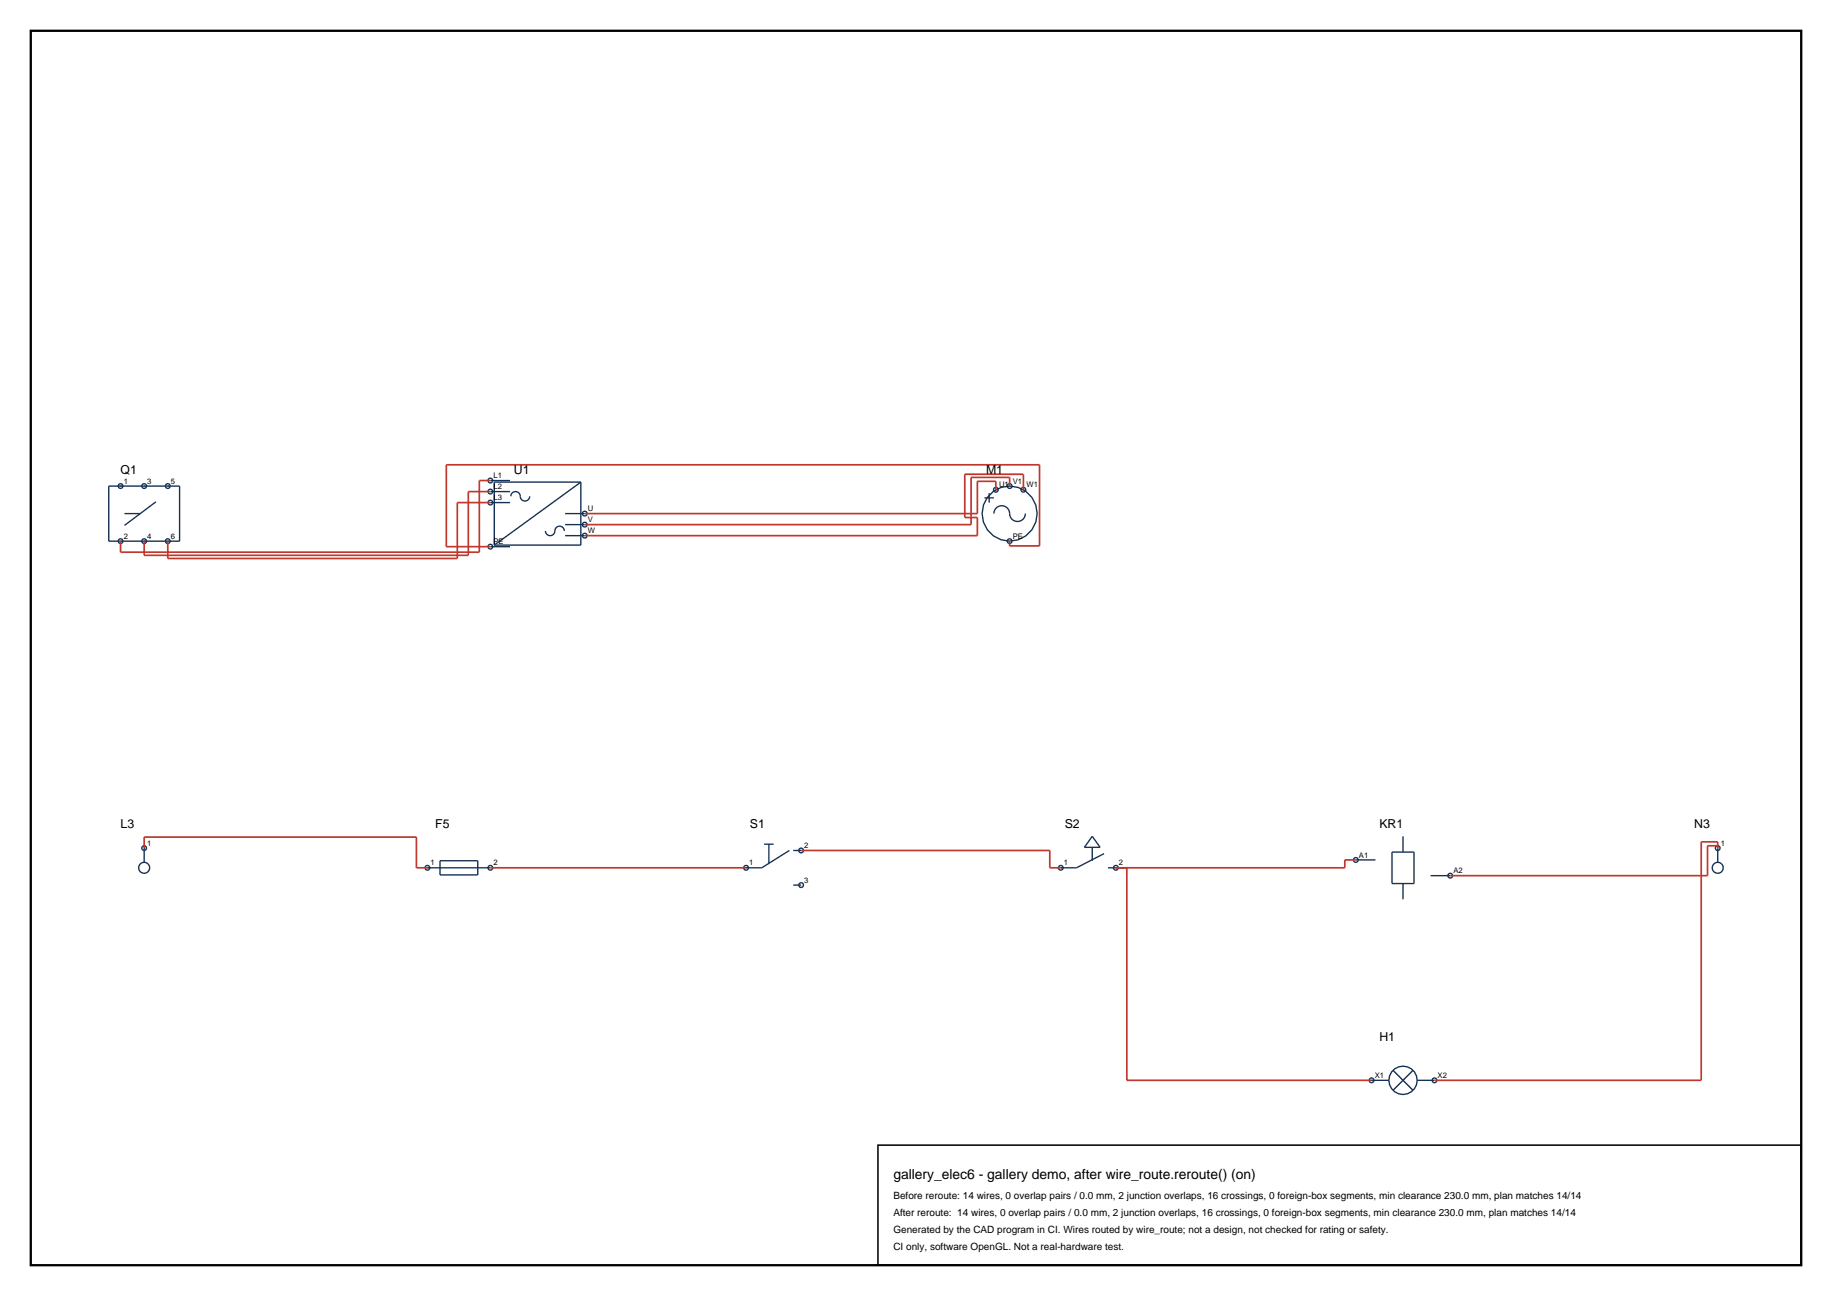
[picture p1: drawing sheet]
<svg xmlns="http://www.w3.org/2000/svg" width="420mm" height="297mm" viewBox="0 0 420 297" stroke-linecap="round" stroke-linejoin="round" font-family="sans-serif">
<path d="M7.1 7.1h405.8v282.8h-405.8z" fill="none" stroke="#000" stroke-width=".53"/>
<g fill="none" stroke="#143359" stroke-width=".32">
<path d="M24.9 111.4h16.3v12.6h-16.3zM28.5 117.7h3.6M35.8 115l-7.3 5.4M112.4 110.1h4.5M112.4 112.7h4.5M112.4 115.2h4.5M117.1 113.7a1.13 1.13 0 0 1 1.3-1 1.13 1.13 0 0 1 .9 1.4 1.08 1.08 0 0 0 1.2 .7 1.08 1.08 0 0 0 .9-1.1M129.6 117.7h4.5M133.2 110.5v14.4h-19.9M133.2 110.5h-19.9v14.4M133.2 110.5l-19.9 14.4M225.7 114.1h2.2"/>
<path d="M226.8 113v2.2M227.9 117.7a1.82 1.82 0 0 1 1.9-1.8 1.82 1.82 0 0 1 1.7 2.1 1.8 1.8 0 0 0 1.9 1.5 1.8 1.8 0 0 0 1.7-1.8M228.3 112.2h.1M231.5 111.4h.1M112.4 125.3h4.5M125 121.7a1.13 1.13 0 0 0 1.3 1 1.13 1.13 0 0 0 1-1.4 1.08 1.08 0 0 1 1.2-.7 1.08 1.08 0 0 1 .9 1.1M129.6 120.2h4.5M129.6 122.8h4.5M231.5 124h.1M33.1 194.4v3.2M98 198.9h14.4M100.9 197.2h8.6v3.3h-8.6z"/>
<path d="M175.2 193.5h2.2M176.3 193.5v4.3M181 194.9l-6.4 4h-3.6M181.9 194.9h1.8M250.4 194.2v3M250.4 191.7l1.8 2.5h-3.6zM253.1 195.6l-6.3 3.3h-3.6M254 198.9h1.8M310.8 197.1h4.5M319.1 195.3h5.1v7.2h-5.1zM321.7 191.7v3.6M393.8 194.4v3.2"/>
<path d="M393.8 194.4h.1M181.9 202.8h1.8M321.7 202.5v3.6M328 200.7h4.5M314.4 247.6h4M319.4 245.3l4.5 4.6M323.9 245.3l-4.5 4.6M324.9 247.6h4"/>
<circle cx="27.6" cy="111.4" r=".54"/>
<circle cx="33.1" cy="111.4" r=".54"/>
<circle cx="38.5" cy="111.4" r=".54"/>
<circle cx="112.4" cy="115.2" r=".54"/>
<circle cx="112.4" cy="112.7" r=".54"/>
<circle cx="112.4" cy="110.1" r=".54"/>
<circle cx="134.1" cy="117.7" r=".54"/>
<circle cx="228.3" cy="112.2" r=".54"/>
<circle cx="231.5" cy="111.4" r=".54"/>
<circle cx="231.5" cy="117.7" r="6.3"/>
<circle cx="234.6" cy="112.2" r=".54"/>
<circle cx="27.6" cy="124" r=".54"/>
<circle cx="33.1" cy="124" r=".54"/>
<circle cx="38.5" cy="124" r=".54"/>
<circle cx="112.4" cy="125.3" r=".54"/>
<circle cx="134.1" cy="122.8" r=".54"/>
<circle cx="134.1" cy="120.2" r=".54"/>
<circle cx="231.5" cy="124" r=".54"/>
<circle cx="33.1" cy="194.4" r=".54"/>
<circle cx="33.1" cy="198.9" r="1.26"/>
<circle cx="98" cy="198.9" r=".54"/>
<circle cx="112.4" cy="198.9" r=".54"/>
<circle cx="171" cy="198.9" r=".54"/>
<circle cx="183.7" cy="194.9" r=".54"/>
<circle cx="243.2" cy="198.9" r=".54"/>
<circle cx="255.8" cy="198.9" r=".54"/>
<circle cx="310.8" cy="197.1" r=".54"/>
<circle cx="393.8" cy="198.9" r="1.26"/>
<circle cx="393.8" cy="194.4" r=".54"/>
<circle cx="183.7" cy="202.8" r=".54"/>
<circle cx="332.5" cy="200.7" r=".54"/>
<circle cx="314.4" cy="247.6" r=".54"/>
<circle cx="321.7" cy="247.6" r="3.2"/>
<circle cx="328.9" cy="247.6" r=".54"/>
</g>
<g fill="none" stroke="#bf382b" stroke-width=".39">
<path d="M112.4 110.1h-2.5v16.4h-82.3v-2.5M112.4 112.7h-5v14.6h-74.3v-3.3M112.4 115.2h-7.6v12.8h-66.3v-4M228.3 112.2v-1.9h-4.2v7.4h-90M231.5 111.4v-2h-8.9v10.8h-88.5M234.6 112.2v-3.5h-13.4v9.9h2.9v4.2h-90M231.5 124v1.1h6.8v-18.6h-136v18.8h10.1M33.1 194.4v-2.6h62.4v7.1h2.5M112.4 198.9h58.6M183.7 194.9h57v4h2.5M258.3 198.9v48.7h56.1M310.8 197.1h-2.5v1.8h-52.5"/>
<path d="M393.8 193.8h-2.3v6.9h-59M393.8 194.4v-1.5h-3.8v54.7h-61.1"/>
</g>
<path d="M201.3 262.4h211.6v27.5h-211.6z" fill="none" stroke="#000" stroke-width=".35"/>
<text font-size="3.2" x="204.8" y="270.2">gallery_elec6 - gallery demo, after wire_route.reroute() (on)</text>
<g font-size="2.8">
<text x="27.6" y="108.7">Q1</text>
<text x="117.8" y="108.7">U1</text>
<text x="226.1" y="108.7">M1</text>
<text x="27.6" y="189.9">L3</text>
<text x="99.8" y="189.9">F5</text>
<text x="171.9" y="189.9">S1</text>
<text x="244.1" y="189.9">S2</text>
<text x="316.2" y="189.9">KR1</text>
<text x="388.4" y="189.9">N3</text>
<text x="316.2" y="238.6">H1</text>
</g>
<g font-size="2.3">
<text x="204.8" y="274.8">Before reroute: 14 wires, 0 overlap pairs / 0.0 mm, 2 junction overlaps, 16 crossings, 0 foreign-box segments, min clearance 230.0 mm, plan matches 14/14</text>
<text x="204.8" y="278.7">After reroute: 14 wires, 0 overlap pairs / 0.0 mm, 2 junction overlaps, 16 crossings, 0 foreign-box segments, min clearance 230.0 mm, plan matches 14/14</text>
<text x="204.8" y="282.5">Generated by the CAD program in CI. Wires routed by wire_route; not a design, not checked for rating or safety.</text>
<text x="204.8" y="286.4">CI only, software OpenGL. Not a real-hardware test.</text>
</g>
<g font-size="1.8">
<text x="28.4" y="110.8">1</text>
<text x="33.8" y="110.8">3</text>
<text x="39.2" y="110.8">5</text>
<text x="113.1" y="109.6">L1</text>
<text x="113.1" y="112.1">L2</text>
<text x="229" y="111.7">U1</text>
<text x="232.2" y="110.8">V1</text>
<text x="235.3" y="111.7">W1</text>
<text x="113.1" y="114.6">L3</text>
<text x="134.8" y="117.2">U</text>
<text x="134.8" y="119.7">V</text>
<text x="28.4" y="123.5">2</text>
<text x="33.8" y="123.5">4</text>
<text x="39.2" y="123.5">6</text>
<text x="113.1" y="124.7">PE</text>
<text x="134.8" y="122.2">W</text>
<text x="232.2" y="123.5">PE</text>
<text x="33.8" y="193.8">1</text>
<text x="184.4" y="194.4">2</text>
<text x="311.6" y="196.5">A1</text>
<text x="394.5" y="193.8">1</text>
<text x="98.7" y="198.3">1</text>
<text x="113.1" y="198.3">2</text>
<text x="171.8" y="198.3">1</text>
<text x="184.4" y="202.3">3</text>
<text x="243.9" y="198.3">1</text>
<text x="256.5" y="198.3">2</text>
<text x="333.2" y="200.1">A2</text>
<text x="315.2" y="247">X1</text>
<text x="329.6" y="247">X2</text>
</g>
</svg>
